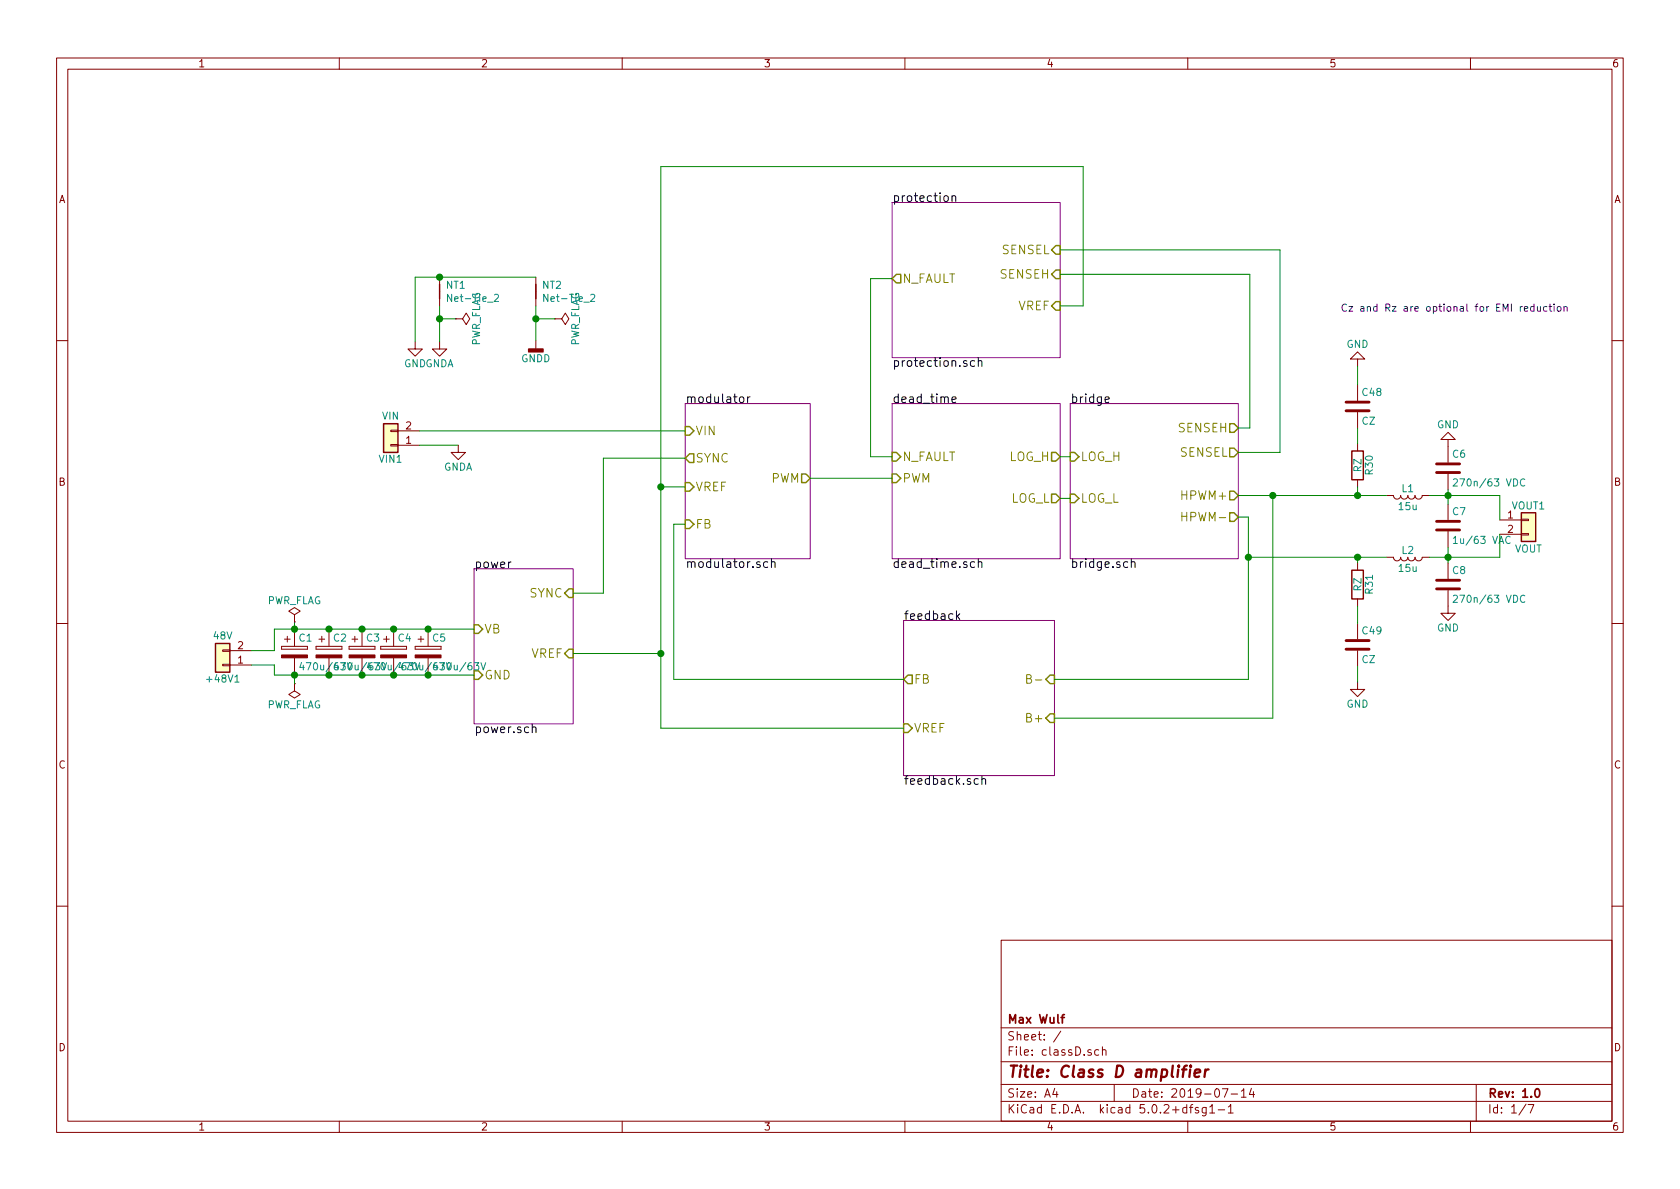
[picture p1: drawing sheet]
EESchema Schematic File Version 4
LIBS:classD-cache
EELAYER 26 0
EELAYER END
$Descr A4 11693 8268
encoding utf-8
Sheet 1 7
Title "Class D amplifier"
Date "2019-07-14"
Rev "1.0"
Comp "Max Wulf"
Comment1 ""
Comment2 ""
Comment3 ""
Comment4 ""
$EndDescr
$Sheet
S 4770 2800 870  1080
U 5BD7684C
F0 "modulator" 60
F1 "modulator.sch" 60
F2 "VIN" I L 4770 2990 60 
F3 "FB" I L 4770 3640 60 
F4 "VREF" I L 4770 3380 60 
F5 "PWM" O R 5640 3320 60 
F6 "SYNC" O L 4770 3180 60 
$EndSheet
$Sheet
S 6210 2800 1170 1080
U 5BD7687F
F0 "dead_time" 60
F1 "dead_time.sch" 60
F2 "PWM" I L 6210 3320 60 
F3 "LOG_H" O R 7380 3170 60 
F4 "LOG_L" O R 7380 3460 60 
F5 "N_FAULT" I L 6210 3170 60 
$EndSheet
$Sheet
S 7450 2800 1170 1080
U 5BD768A5
F0 "bridge" 60
F1 "bridge.sch" 60
F2 "LOG_H" I L 7450 3170 60 
F3 "LOG_L" I L 7450 3460 60 
F4 "HPWM-" O R 8620 3590 60 
F5 "SENSEH" O R 8620 2970 60 
F6 "SENSEL" O R 8620 3140 60 
F7 "HPWM+" O R 8620 3440 60 
$EndSheet
$Sheet
S 6290 4310 1050 1080
U 5BD768B7
F0 "feedback" 60
F1 "feedback.sch" 60
F2 "VREF" I L 6290 5060 60 
F3 "B+" I R 7340 4990 60 
F4 "B-" I R 7340 4720 60 
F5 "FB" O L 6290 4720 60 
$EndSheet
$Sheet
S 6210 1400 1170 1080
U 5BD768C7
F0 "protection" 60
F1 "protection.sch" 60
F2 "VREF" I R 7380 2120 60 
F3 "SENSEH" I R 7380 1900 60 
F4 "SENSEL" I R 7380 1730 60 
F5 "N_FAULT" O L 6210 1930 60 
$EndSheet
$Sheet
S 3300 3950 690  1080
U 5BDB1974
F0 "power" 60
F1 "power.sch" 60
F2 "VREF" I R 3990 4540 60 
F3 "VB" I L 3300 4370 60 
F4 "GND" I L 3300 4690 60 
F5 "SYNC" I R 3990 4120 60 
$EndSheet
$Comp
L classD-rescue:Conn_01x02-classD_0_6-rescue VIN1
U 1 1
P 2720 3090
F 0 "VIN1" H 2720 3190 50  0000 C CNN
F 1 "VIN" H 2720 2890 50  0000 C CNN
F 2 "Connector_PinHeader_2.54mm:PinHeader_1x02_P2.54mm_Vertical" H 2720 3090 50  0001 C CNN
F 3 "" H 2720 3090 50  0001 C CNN
	1    2720 3090
	-1   0    0    1   
$EndComp
$Comp
L classD-rescue:L-classD_0_6-rescue L1
U 1 1
P 9800 3440
F 0 "L1" V 9750 3440 50  0000 C CNN
F 1 "15u" V 9875 3440 50  0000 C CNN
F 2 "Inductor_THT:L_Toroid_Vertical_L25.4mm_W14.7mm_P12.20mm_Vishay_TJ5_BigPads" H 9800 3440 50  0001 C CNN
F 3 "" H 9800 3440 50  0001 C CNN
	1    9800 3440
	0    1    1    0   
$EndComp
$Comp
L classD-rescue:L-classD_0_6-rescue L2
U 1 1
P 9800 3870
F 0 "L2" V 9750 3870 50  0000 C CNN
F 1 "15u" V 9875 3870 50  0000 C CNN
F 2 "Inductor_THT:L_Toroid_Vertical_L25.4mm_W14.7mm_P12.20mm_Vishay_TJ5_BigPads" H 9800 3870 50  0001 C CNN
F 3 "" H 9800 3870 50  0001 C CNN
	1    9800 3870
	0    1    1    0   
$EndComp
$Comp
L classD-rescue:Conn_01x02-classD_0_6-rescue +48V1
U 1 1
P 1550 4620
F 0 "+48V1" H 1550 4720 50  0000 C CNN
F 1 "48V" H 1550 4420 50  0000 C CNN
F 2 "TerminalBlock:TerminalBlock_bornier-2_P5.08mm" H 1550 4620 50  0001 C CNN
F 3 "" H 1550 4620 50  0001 C CNN
	1    1550 4620
	-1   0    0    1   
$EndComp
$Comp
L classD-rescue:CP-classD_0_6-rescue C1
U 1 1
P 2050 4530
F 0 "C1" H 2075 4630 50  0000 L CNN
F 1 "470u/63V" H 2075 4430 50  0000 L CNN
F 2 "Capacitor_THT:CP_Radial_D12.5mm_P5.00mm" H 2088 4380 50  0001 C CNN
F 3 "" H 2050 4530 50  0001 C CNN
	1    2050 4530
	1    0    0    -1  
$EndComp
$Comp
L classD-rescue:CP-classD_0_6-rescue C2
U 1 1
P 2290 4530
F 0 "C2" H 2315 4630 50  0000 L CNN
F 1 "470u/63V" H 2315 4430 50  0000 L CNN
F 2 "Capacitor_THT:CP_Radial_D12.5mm_P5.00mm" H 2328 4380 50  0001 C CNN
F 3 "" H 2290 4530 50  0001 C CNN
	1    2290 4530
	1    0    0    -1  
$EndComp
$Comp
L classD-rescue:CP-classD_0_6-rescue C3
U 1 1
P 2520 4530
F 0 "C3" H 2545 4630 50  0000 L CNN
F 1 "470u/63V" H 2545 4430 50  0000 L CNN
F 2 "Capacitor_THT:CP_Radial_D12.5mm_P5.00mm" H 2558 4380 50  0001 C CNN
F 3 "" H 2520 4530 50  0001 C CNN
	1    2520 4530
	1    0    0    -1  
$EndComp
$Comp
L classD-rescue:CP-classD_0_6-rescue C4
U 1 1
P 2740 4530
F 0 "C4" H 2765 4630 50  0000 L CNN
F 1 "470u/63V" H 2765 4430 50  0000 L CNN
F 2 "Capacitor_THT:CP_Radial_D12.5mm_P5.00mm" H 2778 4380 50  0001 C CNN
F 3 "" H 2740 4530 50  0001 C CNN
	1    2740 4530
	1    0    0    -1  
$EndComp
$Comp
L classD-rescue:CP-classD_0_6-rescue C5
U 1 1
P 2980 4530
F 0 "C5" H 3005 4630 50  0000 L CNN
F 1 "470u/63V" H 3005 4430 50  0000 L CNN
F 2 "Capacitor_THT:CP_Radial_D12.5mm_P5.00mm" H 3018 4380 50  0001 C CNN
F 3 "" H 2980 4530 50  0001 C CNN
	1    2980 4530
	1    0    0    -1  
$EndComp
$Comp
L classD-rescue:C-classD_0_6-rescue C6
U 1 1
P 10080 3250
F 0 "C6" H 10105 3350 50  0000 L CNN
F 1 "270n/63 VDC" H 10105 3150 50  0000 L CNN
F 2 "Capacitor_THT:C_Rect_L7.2mm_W3.5mm_P5.00mm_FKS2_FKP2_MKS2_MKP2" H 10118 3100 50  0001 C CNN
F 3 "" H 10080 3250 50  0001 C CNN
	1    10080 3250
	1    0    0    -1  
$EndComp
$Comp
L classD-rescue:C-classD_0_6-rescue C8
U 1 1
P 10080 4060
F 0 "C8" H 10105 4160 50  0000 L CNN
F 1 "270n/63 VDC" H 10105 3960 50  0000 L CNN
F 2 "Capacitor_THT:C_Rect_L7.2mm_W3.5mm_P5.00mm_FKS2_FKP2_MKS2_MKP2" H 10118 3910 50  0001 C CNN
F 3 "" H 10080 4060 50  0001 C CNN
	1    10080 4060
	1    0    0    -1  
$EndComp
$Comp
L classD-rescue:C-classD_0_6-rescue C7
U 1 1
P 10080 3650
F 0 "C7" H 10105 3750 50  0000 L CNN
F 1 "1u/63 VAC" H 10105 3550 50  0000 L CNN
F 2 "Capacitor_THT:C_Rect_L18.0mm_W6.0mm_P15.00mm_FKS3_FKP3" H 10118 3500 50  0001 C CNN
F 3 "" H 10080 3650 50  0001 C CNN
	1    10080 3650
	1    0    0    -1  
$EndComp
Wire Wire Line
	8620 3140 8910 3140
Wire Wire Line
	8910 3140 8910 1730
Wire Wire Line
	8910 1730 7380 1730
Wire Wire Line
	7380 1900 8700 1900
Wire Wire Line
	8700 1900 8700 2970
Wire Wire Line
	8700 2970 8620 2970
Wire Wire Line
	6060 3170 6060 1930
Wire Wire Line
	6060 1930 6210 1930
Wire Wire Line
	6210 3170 6060 3170
Wire Wire Line
	5640 3320 6210 3320
Wire Wire Line
	7380 3170 7450 3170
Wire Wire Line
	7380 3460 7450 3460
Wire Wire Line
	7340 4720 8690 4720
Wire Wire Line
	8690 4720 8690 3870
Wire Wire Line
	8690 3590 8620 3590
Wire Wire Line
	8620 3440 8860 3440
Wire Wire Line
	8860 3440 8860 4990
Wire Wire Line
	8860 4990 7340 4990
Wire Wire Line
	6290 4720 4690 4720
Wire Wire Line
	4690 4720 4690 3640
Wire Wire Line
	4690 3640 4770 3640
Wire Wire Line
	4600 5060 6290 5060
Wire Wire Line
	4600 3380 4600 4540
Wire Wire Line
	4600 3380 4770 3380
Connection ~ 4600 4540
Wire Wire Line
	1750 4520 1910 4520
Wire Wire Line
	1910 4520 1910 4370
Wire Wire Line
	1750 4620 1910 4620
Wire Wire Line
	1910 4620 1910 4690
Wire Wire Line
	3990 4540 4600 4540
Wire Wire Line
	4770 3180 4200 3180
Wire Wire Line
	4200 3180 4200 4120
Wire Wire Line
	4200 4120 3990 4120
Wire Wire Line
	4770 2990 2920 2990
Wire Wire Line
	1910 4370 2050 4370
Wire Wire Line
	1910 4690 2050 4690
Wire Wire Line
	2050 4680 2050 4690
Connection ~ 2050 4690
Wire Wire Line
	2290 4680 2290 4690
Connection ~ 2290 4690
Wire Wire Line
	2520 4680 2520 4690
Connection ~ 2520 4690
Wire Wire Line
	2740 4680 2740 4690
Connection ~ 2740 4690
Wire Wire Line
	2980 4680 2980 4690
Connection ~ 2980 4690
Wire Wire Line
	2980 4380 2980 4370
Connection ~ 2980 4370
Wire Wire Line
	2740 4380 2740 4370
Connection ~ 2740 4370
Wire Wire Line
	2520 4380 2520 4370
Connection ~ 2520 4370
Wire Wire Line
	2290 4380 2290 4370
Connection ~ 2290 4370
Wire Wire Line
	2050 4320 2050 4370
Connection ~ 2050 4370
Wire Wire Line
	2920 3090 3190 3090
Connection ~ 8860 3440
Wire Wire Line
	9650 3870 9450 3870
Connection ~ 8690 3870
Wire Wire Line
	9950 3870 10080 3870
Wire Wire Line
	9950 3440 10080 3440
Wire Wire Line
	10080 3400 10080 3440
Connection ~ 10080 3440
Wire Wire Line
	10080 3800 10080 3870
Connection ~ 10080 3870
$Comp
L power:GND #PWR01
U 1 1
P 10080 4210
F 0 "#PWR01" H 10080 3960 50  0001 C CNN
F 1 "GND" H 10080 4060 50  0000 C CNN
F 2 "" H 10080 4210 50  0001 C CNN
F 3 "" H 10080 4210 50  0001 C CNN
	1    10080 4210
	1    0    0    -1  
$EndComp
$Comp
L power:GND #PWR02
U 1 1
P 10080 3100
F 0 "#PWR02" H 10080 2850 50  0001 C CNN
F 1 "GND" H 10080 2950 50  0000 C CNN
F 2 "" H 10080 3100 50  0001 C CNN
F 3 "" H 10080 3100 50  0001 C CNN
	1    10080 3100
	-1   0    0    1   
$EndComp
$Comp
L power:GNDA #PWR03
U 1 1
P 3190 3090
F 0 "#PWR03" H 3190 2840 50  0001 C CNN
F 1 "GNDA" H 3190 2940 50  0000 C CNN
F 2 "" H 3190 3090 50  0001 C CNN
F 3 "" H 3190 3090 50  0001 C CNN
	1    3190 3090
	1    0    0    -1  
$EndComp
$Comp
L classD-rescue:Conn_01x02-classD_0_6-rescue VOUT1
U 1 1
P 10640 3610
F 0 "VOUT1" H 10640 3710 50  0000 C CNN
F 1 "VOUT" H 10640 3410 50  0000 C CNN
F 2 "TerminalBlock:TerminalBlock_bornier-2_P5.08mm" H 10640 3610 50  0001 C CNN
F 3 "" H 10640 3610 50  0001 C CNN
	1    10640 3610
	1    0    0    -1  
$EndComp
Wire Wire Line
	10440 3440 10440 3610
Wire Wire Line
	10440 3870 10440 3710
$Comp
L power:GND #PWR04
U 1 1
P 2890 2370
F 0 "#PWR04" H 2890 2120 50  0001 C CNN
F 1 "GND" H 2890 2220 50  0000 C CNN
F 2 "" H 2890 2370 50  0001 C CNN
F 3 "" H 2890 2370 50  0001 C CNN
	1    2890 2370
	1    0    0    -1  
$EndComp
$Comp
L power:GNDA #PWR05
U 1 1
P 3060 2370
F 0 "#PWR05" H 3060 2120 50  0001 C CNN
F 1 "GNDA" H 3060 2220 50  0000 C CNN
F 2 "" H 3060 2370 50  0001 C CNN
F 3 "" H 3060 2370 50  0001 C CNN
	1    3060 2370
	1    0    0    -1  
$EndComp
$Comp
L power:GNDD #PWR06
U 1 1
P 3730 2360
F 0 "#PWR06" H 3730 2110 50  0001 C CNN
F 1 "GNDD" H 3730 2235 50  0000 C CNN
F 2 "" H 3730 2360 50  0001 C CNN
F 3 "" H 3730 2360 50  0001 C CNN
	1    3730 2360
	1    0    0    -1  
$EndComp
$Comp
L power:PWR_FLAG #FLG07
U 1 1
P 2050 4320
F 0 "#FLG07" H 2050 4395 50  0001 C CNN
F 1 "PWR_FLAG" H 2050 4470 50  0000 C CNN
F 2 "" H 2050 4320 50  0001 C CNN
F 3 "" H 2050 4320 50  0001 C CNN
	1    2050 4320
	1    0    0    -1  
$EndComp
$Comp
L power:PWR_FLAG #FLG08
U 1 1
P 2050 4750
F 0 "#FLG08" H 2050 4825 50  0001 C CNN
F 1 "PWR_FLAG" H 2050 4900 50  0000 C CNN
F 2 "" H 2050 4750 50  0001 C CNN
F 3 "" H 2050 4750 50  0001 C CNN
	1    2050 4750
	-1   0    0    1   
$EndComp
$Comp
L classD-rescue:R-classD_0_6-rescue R31
U 1 1
P 9450 4060
F 0 "R31" V 9530 4060 50  0000 C CNN
F 1 "RZ" V 9450 4060 50  0000 C CNN
F 2 "Resistor_SMD:R_1210_3225Metric_Pad1.42x2.65mm_HandSolder" V 9380 4060 50  0001 C CNN
F 3 "" H 9450 4060 50  0001 C CNN
	1    9450 4060
	1    0    0    -1  
$EndComp
$Comp
L classD-rescue:R-classD_0_6-rescue R30
U 1 1
P 9450 3230
F 0 "R30" V 9530 3230 50  0000 C CNN
F 1 "RZ" V 9450 3230 50  0000 C CNN
F 2 "Resistor_SMD:R_1210_3225Metric_Pad1.42x2.65mm_HandSolder" V 9380 3230 50  0001 C CNN
F 3 "" H 9450 3230 50  0001 C CNN
	1    9450 3230
	1    0    0    -1  
$EndComp
$Comp
L classD-rescue:C-classD_0_6-rescue C48
U 1 1
P 9450 2820
F 0 "C48" H 9475 2920 50  0000 L CNN
F 1 "CZ" H 9475 2720 50  0000 L CNN
F 2 "Capacitor_SMD:C_1206_3216Metric_Pad1.42x1.75mm_HandSolder" H 9488 2670 50  0001 C CNN
F 3 "" H 9450 2820 50  0001 C CNN
	1    9450 2820
	1    0    0    -1  
$EndComp
$Comp
L classD-rescue:C-classD_0_6-rescue C49
U 1 1
P 9450 4480
F 0 "C49" H 9475 4580 50  0000 L CNN
F 1 "CZ" H 9475 4380 50  0000 L CNN
F 2 "Capacitor_SMD:C_1206_3216Metric_Pad1.42x1.75mm_HandSolder" H 9488 4330 50  0001 C CNN
F 3 "" H 9450 4480 50  0001 C CNN
	1    9450 4480
	1    0    0    -1  
$EndComp
$Comp
L power:GND #PWR09
U 1 1
P 9450 4740
F 0 "#PWR09" H 9450 4490 50  0001 C CNN
F 1 "GND" H 9450 4590 50  0000 C CNN
F 2 "" H 9450 4740 50  0001 C CNN
F 3 "" H 9450 4740 50  0001 C CNN
	1    9450 4740
	1    0    0    -1  
$EndComp
$Comp
L power:GND #PWR010
U 1 1
P 9450 2540
F 0 "#PWR010" H 9450 2290 50  0001 C CNN
F 1 "GND" H 9450 2390 50  0000 C CNN
F 2 "" H 9450 2540 50  0001 C CNN
F 3 "" H 9450 2540 50  0001 C CNN
	1    9450 2540
	-1   0    0    1   
$EndComp
Wire Wire Line
	9450 2540 9450 2670
Wire Wire Line
	9450 2970 9450 3080
Wire Wire Line
	9450 4630 9450 4740
Wire Wire Line
	9450 4210 9450 4330
Wire Wire Line
	9450 3380 9450 3440
Connection ~ 9450 3440
Wire Wire Line
	9450 3910 9450 3870
Connection ~ 9450 3870
Wire Wire Line
	4600 4540 4600 5060
Wire Wire Line
	2050 4690 2290 4690
Wire Wire Line
	2050 4690 2050 4750
Wire Wire Line
	2290 4690 2520 4690
Wire Wire Line
	2520 4690 2740 4690
Wire Wire Line
	2740 4690 2980 4690
Wire Wire Line
	2980 4370 3300 4370
Wire Wire Line
	2740 4370 2980 4370
Wire Wire Line
	2520 4370 2740 4370
Wire Wire Line
	2290 4370 2520 4370
Wire Wire Line
	2050 4370 2290 4370
Wire Wire Line
	2050 4370 2050 4380
Wire Wire Line
	8860 3440 9450 3440
Wire Wire Line
	8690 3870 8690 3590
Wire Wire Line
	10080 3440 10440 3440
Wire Wire Line
	10080 3440 10080 3500
Wire Wire Line
	10080 3870 10440 3870
Wire Wire Line
	10080 3870 10080 3910
Wire Wire Line
	9450 3440 9650 3440
Wire Wire Line
	9450 3870 8690 3870
Wire Wire Line
	2980 4690 3300 4690
$Comp
L Device:Net-Tie_2 NT1
U 1 1
P 3060 2020
F 0 "NT1" V 3014 2061 50  0000 L CNN
F 1 "Net-Tie_2" V 3105 2061 50  0000 L CNN
F 2 "NetTie:NetTie-2_SMD_Pad2.0mm" H 3060 2020 50  0001 C CNN
F 3 "~" H 3060 2020 50  0001 C CNN
	1    3060 2020
	0    1    1    0   
$EndComp
$Comp
L Device:Net-Tie_2 NT2
U 1 1
P 3730 2020
F 0 "NT2" V 3684 2061 50  0000 L CNN
F 1 "Net-Tie_2" V 3775 2061 50  0000 L CNN
F 2 "NetTie:NetTie-2_SMD_Pad2.0mm" H 3730 2020 50  0001 C CNN
F 3 "~" H 3730 2020 50  0001 C CNN
	1    3730 2020
	0    1    1    0   
$EndComp
Wire Wire Line
	3060 1920 2890 1920
$Comp
L power:PWR_FLAG #FLG02
U 1 1
P 3860 2210
F 0 "#FLG02" H 3860 2285 50  0001 C CNN
F 1 "PWR_FLAG" H 3860 2360 50  0000 C CNN
F 2 "" H 3860 2210 50  0001 C CNN
F 3 "" H 3860 2210 50  0001 C CNN
	1    3860 2210
	0    1    1    0   
$EndComp
$Comp
L power:PWR_FLAG #FLG01
U 1 1
P 3170 2210
F 0 "#FLG01" H 3170 2285 50  0001 C CNN
F 1 "PWR_FLAG" H 3170 2360 50  0000 C CNN
F 2 "" H 3170 2210 50  0001 C CNN
F 3 "" H 3170 2210 50  0001 C CNN
	1    3170 2210
	0    1    1    0   
$EndComp
Wire Wire Line
	3060 2120 3060 2210
Wire Wire Line
	3170 2210 3060 2210
Connection ~ 3060 2210
Wire Wire Line
	3060 2210 3060 2370
Wire Wire Line
	2890 1920 2890 2370
Wire Wire Line
	3730 2120 3730 2210
Wire Wire Line
	3860 2210 3730 2210
Connection ~ 3730 2210
Wire Wire Line
	3730 2210 3730 2360
Wire Wire Line
	3060 1920 3730 1920
Connection ~ 3060 1920
Wire Wire Line
	4600 3380 4600 1150
Wire Wire Line
	4600 1150 7540 1150
Wire Wire Line
	7540 1150 7540 2120
Wire Wire Line
	7540 2120 7380 2120
Connection ~ 4600 3380
Text Notes 9330 2170 0    50   ~ 0
Cz and Rz are optional for EMI reduction
$EndSCHEMATC
